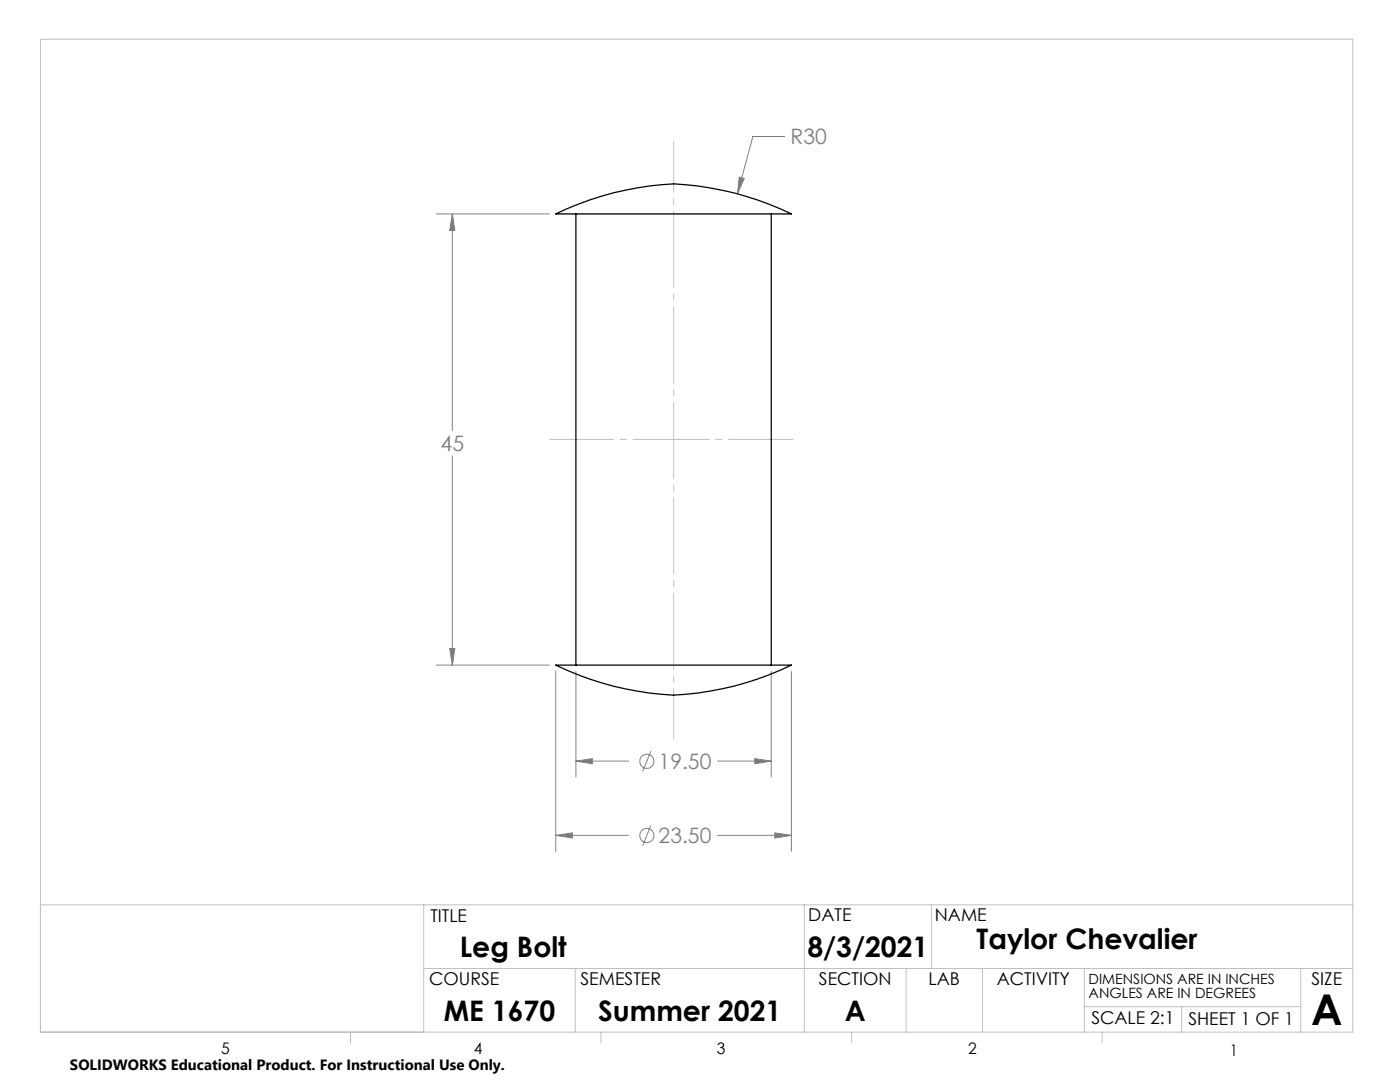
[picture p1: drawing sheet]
<svg xmlns="http://www.w3.org/2000/svg" width="279mm" height="216mm" viewBox="0 0 279 216" stroke-linecap="round" stroke-linejoin="round" font-family="sans-serif">
<g fill="none" stroke="#808080" stroke-width=".2">
<path d="M147.5 35.3l1 .3-1.3 3.1zM156.6 27.2h-6.4l-3 11.5M87.1 42.7h22.5M90.3 42.7v43.2M90.3 42.7l.5 3.3h-1.1zM90.3 91v41.7M87.1 132.7h22.5M89.7 129.4h1.1l-.5 3.3zM110.9 134v35.9M114.9 134v21M153.9 134v21M157.9 134v35.9"/>
<path d="M114.9 151.9h10.5M114.9 151.9l3.3-.5v1zM129.9 149.9l-1.6 4M143.2 151.9h10.7M150.6 151.4l3.3 .5-3.3 .5zM110.9 166.7h14.5M110.9 166.7l3.3-.5v1zM129.9 164.7l-1.6 4M143.2 166.7h14.7M154.6 166.2l3.3 .5-3.3 .5z"/>
<circle cx="129.1" cy="151.9" r="1.41"/>
<circle cx="129.1" cy="166.7" r="1.41"/>
</g>
<path d="M109.7 87.7h48.5" fill="none" stroke="#c0c0c0" stroke-width=".2" stroke-dasharray="15.2 1.3 1.3 1.3" stroke-dashoffset="2.4"/>
<path d="M134.4 147.5v-119.3" fill="none" stroke="#c0c0c0" stroke-width=".2" stroke-dasharray="15.2 1.3 1.3 1.3" stroke-dashoffset="5.1"/>
<g fill="none" stroke="#c0c0c0" stroke-width=".2">
<path d="M8.1 7.8h261.9v198.2h-261.9zM8.1 180.6h261.9M84.6 180.6v25.4M84.6 193.3h185.4M114.8 193.3v12.7M160.5 180.6v25.4M180.8 193.3v12.7M185.9 180.6v12.7M196.1 193.3v12.7M216.4 193.3v12.7M259.6 193.3v12.7M70 206v2.1"/>
<path d="M119.9 206v2.1M170 206v2.1M216.4 200.9h43.2M220 206v2.1M235.8 200.9v5.1"/>
</g>
<path d="M90.3 42.7l.5 3.3h-1.1zM89.7 129.4h1.1l-.5 3.3zM114.9 151.9l3.3-.5v1zM150.6 151.4l3.3 .5-3.3 .5zM154.6 166.2l3.3 .5-3.3 .5zM110.9 166.7l3.3-.5v1zM147.5 35.3l-.3 3.4 1.3-3.1z" fill="#808080"/>
<path d="M110.9 42.7a60.2 60.2 0 0 1 23.5-6 60.3 60.3 0 0 1 23.5 6zM114.9 42.7v90M153.9 42.7v90M110.9 132.7h47a60.3 60.3 0 0 1-23.5 6 60.2 60.2 0 0 1-23.5-6z" fill="none" stroke="#000" stroke-width=".25"/>
<text font-size="8.5" x="261.7" y="204.6">A</text>
<g font-size="5.6">
<text x="91.8" y="191">Leg Bolt</text>
<text x="161.1" y="191">8/3/2021</text>
<text x="194.9" y="189.4">Taylor Chevalier</text>
<text x="88.6" y="203.8">ME 1670</text>
<text x="119.4" y="203.7">Summer 2021</text>
<text x="168.6" y="203.7">A</text>
</g>
<g font-size="4.2" fill="#808080">
<text x="157.8" y="28.8">R30</text>
<text x="87.9" y="90">45</text>
<text x="131.4" y="153.4">19.50</text>
<text x="131.4" y="168.3">23.50</text>
</g>
<g font-size="3.5">
<text x="85.9" y="183.9">TITLE</text>
<text x="161.3" y="183.8">DATE</text>
<text x="186.6" y="183.8">NAME</text>
<text x="85.6" y="196.5">COURSE</text>
<text x="115.9" y="196.5">SEMESTER</text>
<text x="163.4" y="196.5">SECTION</text>
<text x="185.3" y="196.5">LAB</text>
<text x="198.9" y="196.5">ACTIVITY</text>
<text x="261.7" y="196.5">SIZE</text>
<text x="217.8" y="204.4">SCALE 2:1</text>
<text x="237.2" y="204.4">SHEET 1 OF 1</text>
</g>
<g font-size="3.2">
<text x="44.2" y="210.4">5</text>
<text x="94.6" y="210.3">4</text>
<text x="143.1" y="210.4">3</text>
<text x="193.2" y="210.3">2</text>
<text x="245.4" y="210.6">1</text>
</g>
<text font-size="3" x="14" y="213.5">SOLIDWORKS Educational Product. For Instructional Use Only.</text>
<g font-size="2.8">
<text x="217.2" y="196.4">DIMENSIONS ARE IN INCHES</text>
<text x="217.2" y="199.2">ANGLES ARE IN DEGREES</text>
</g>
</svg>
